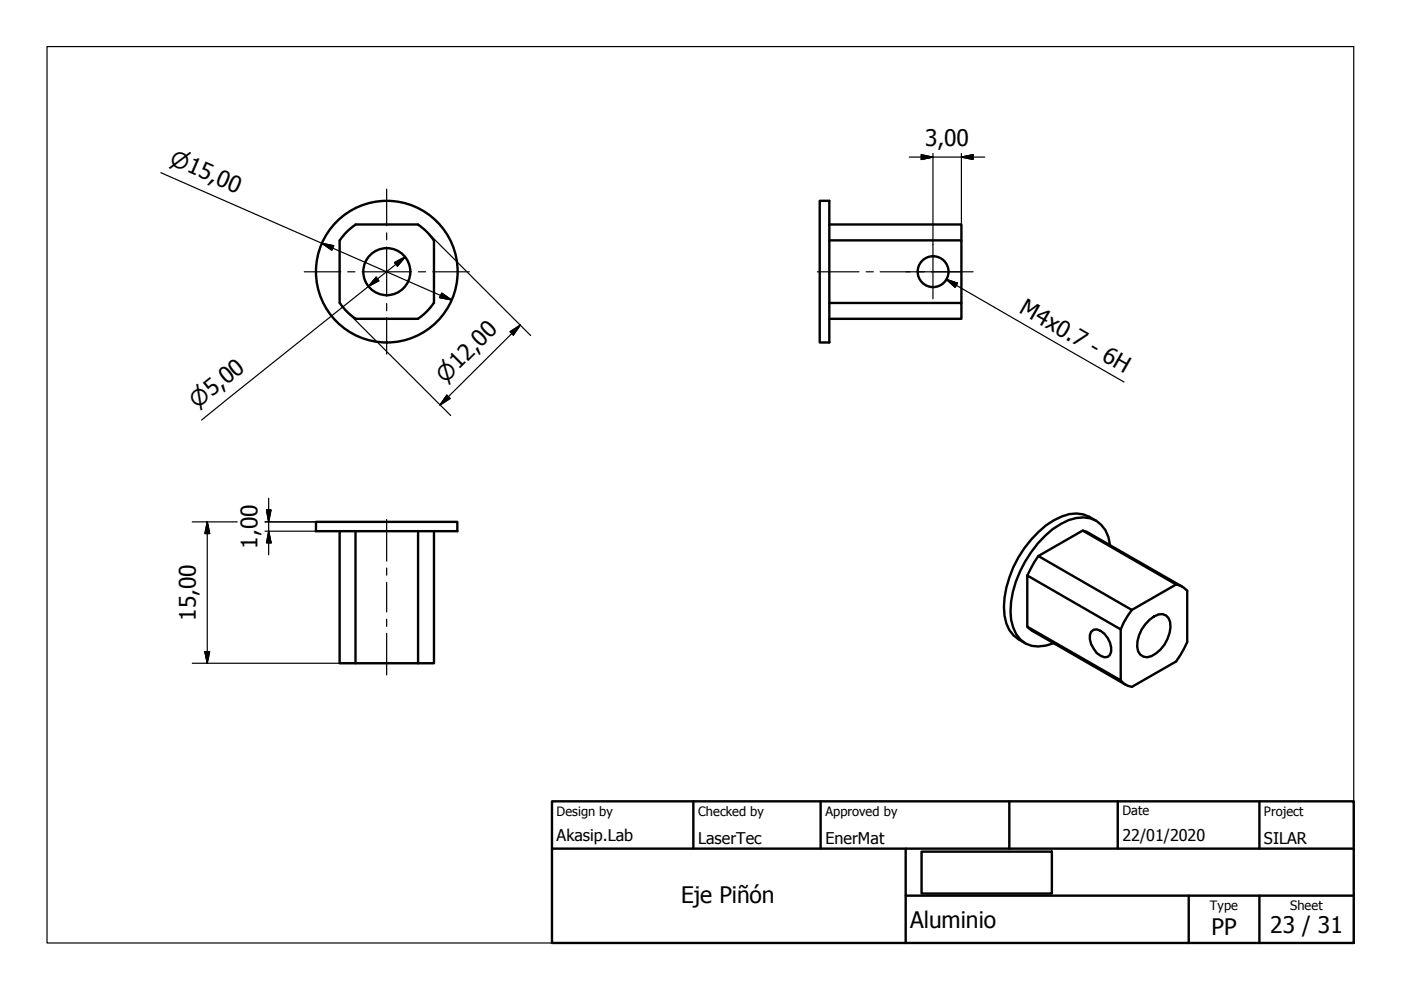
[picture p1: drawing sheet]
<svg xmlns="http://www.w3.org/2000/svg" width="297mm" height="210mm" viewBox="0 0 297 210" stroke-linecap="round" stroke-linejoin="round" font-family="sans-serif">
<!-- layer: Visible (ISO) -->
<g fill="none" stroke="#000" stroke-width=".51">
<path d="M72 51v13.2M72 51l1.3-1.6 2.1-1.8h13.2l2.1 1.8 1.3 1.6M92 51v13.2M173.8 42.6h2v30h-2zM175.8 51h28v13.2M175.8 47.6h28v3.4M72 64.2l1.8 2.1 1.6 1.3h13.2l2.1-1.8 1.3-1.6M175.8 64.2h28v3.4h-28M67 110.7h30v1.9h-30zM72 112.6v28h3.4v-28M88.6 112.6v28h-13.2M92 112.6v28h-3.4"/>
<path d="M220.2 117.9l-.9 1.3-1.5 2.8M220.2 117.9l9.4-5.4 19.8 11.4-9.4 5.4zM229.6 112.5l1.2 .5 19.8 11.4M232.3 110.4a6.9 6.9 0 0 0-7.2-.9 20.9 20.9 0 0 0-10.3 10.8 17.5 17.5 0 0 0-1.4 11.9 6.8 6.8 0 0 0 4 4.2M235.3 115.5a5.9 5.9 0 0 0-7.1-5.7 16.2 16.2 0 0 0-9.6 7.3 21.5 21.5 0 0 0-4.2 14.3 6.4 6.4 0 0 0 4.4 5.5l1.4 .2 1.5-.2 1.7-.5M217.8 132.9l1.1 .9 19.8 11.4M217.8 122l19.8 11.4v10.8l-19.8-11.3zM231.3 134l.6-.5a2.94 2.94 0 0 1 2.9 1.7 3.7 3.7 0 0 1 .5 3.6l-.5 .5a2.94 2.94 0 0 1-2.9-1.7 3.5 3.5 0 0 1-.6-3.6zM240 129.3l-1.7 2.7-.7 1.4M243.7 131.4l1-.7a2.05 2.05 0 0 1 3.4 1.2 7 7 0 0 1-4.8 7.5 2.08 2.08 0 0 1-2.2-2.3 7.4 7.4 0 0 1 2.6-5.7zM249.4 123.9l.9 .3 1.4 1.1v10.8l-1.4 2.8-.9 1.3-9.4 5.4-1.7-.7-.7-.7"/>
<circle cx="82" cy="57.6" r="5"/>
<circle cx="82" cy="57.6" r="15"/>
<circle cx="197.8" cy="57.6" r="3.3"/>
</g>
<!-- layer: Sketch Geometry (ISO) -->
<path d="M10 9.9h277v190h-277z" fill="none" stroke="#000" stroke-width=".25"/>
<!-- layer: Title (ISO) -->
<path d="M117 169.9h170v30h-170zM117 179.9h170M147 169.9v10M174 169.9v10M192 179.9v20M214 169.9v10M237 169.9v10M267 169.9v10M192 189.9h95M195.4 180.6h27.6v8.9h-27.6zM252 189.9v10M267 189.9v10" fill="none" stroke="#000" stroke-width=".51"/>
<!-- layer: Centerline (ISO) -->
<path d="M173.3 57.6h8.8M183.6 57.6h1.6M186.6 57.6h6.4M194.5 57.6h1.5M197.5 57.6h8.8M82 110.1v8.9M82 120.4v1.6M82 123.5v6.3M82 131.3v1.5M82 134.3v8.8" fill="none" stroke="#000" stroke-width=".25"/>
<!-- layer: Center Mark (ISO) -->
<path d="M64.5 57.6h7.8M73.7 57.6h1.5M76.8 57.6h10.4M82 40.1v7.8M82 49.4v1.4M82 52.4v10.4M88.7 57.6h1.5M91.8 57.6h7.7M192.1 57.6h11.4M197.8 51.9v11.4M82 64.4v1.5M82 67.3v7.8" fill="none" stroke="#000" stroke-width=".25"/>
<!-- layer: Dimension (ISO) -->
<g fill="none" stroke="#000" stroke-width=".25">
<path d="M34.1 36.6l61.7 27M192.8 33.3h16M195.3 32.8l2.5 .5-2.5 .5zM197.8 32.5v19.4M203.8 33.3l2.5-.5v1zM203.8 32.5v15.1M68.3 51.6l2.4 .5-.3 1zM79.8 58.8l.5 .7-2.2 1.2zM83.6 55.7l2.3-1.2-1.6 1.9zM85.9 54.5l-43.2 34.6M90.5 49.1l8.4 8.4M99.1 57.7l13.4 13.5"/>
<path d="M73.5 66.1l8.4 8.4M82.1 74.6l13.5 13.5M93.7 62.1l2.1 1.5-2.6-.5zM108.1 70.3l2.2-1.4-1.5 2.1zM110.3 68.9l-17 17M94.7 83.8l.7 .7-2.1 1.4zM40.8 110.7h9.5M43.9 110.7l.5 2.4h-1zM43.9 110.7v29.9M56.2 112.6h10.8M56.2 110.7h10.8M56.5 108.1h1l-.5 2.6z"/>
<path d="M57 112.6l.5 2.5h-1zM57 105.6v12M43.4 138.1h1l-.5 2.5zM40.8 140.6h34.6"/>
</g>
<g fill="#000" stroke="#000" stroke-width=".25">
<path d="M195.3 33.8l2.5-.5zM195.3 32.8l2.5 .5-2.5 .5zM203.8 33.3l2.5-.5zM203.8 33.3l2.5-.5v1zM68.3 51.6l2.4 .5zM68.3 51.6l2.4 .5-.3 1zM79.8 58.8l-1.7 1.9zM79.8 58.8l.5 .7-2.2 1.2zM85.9 54.5l-1.6 1.9zM83.6 55.7l2.3-1.2-1.6 1.9zM93.2 63.1l2.6 .5zM93.7 62.1l2.1 1.5-2.6-.5z"/>
<path d="M110.3 68.9l-1.5 2.1zM108.1 70.3l2.2-1.4-1.5 2.1zM94.7 83.8l-1.4 2.1zM94.7 83.8l.7 .7-2.1 1.4zM43.9 110.7l.5 2.4zM43.9 110.7l.5 2.4h-1zM56.5 108.1l.5 2.6zM56.5 108.1h1l-.5 2.6zM57 112.6l.5 2.5zM57 112.6l.5 2.5h-1zM43.4 138.1l.5 2.5zM43.4 138.1h1l-.5 2.5z"/>
</g>
<!-- layer: Symbol (ISO) -->
<path d="M200.6 59.2l2.4 .8-.5 .9zM200.6 59.2l37.7 21.8" fill="none" stroke="#000" stroke-width=".25"/>
<path d="M200.6 59.2l2.4 .8zM200.6 59.2l2.4 .8-.5 .9z" fill="#000" stroke="#000" stroke-width=".25"/>
<g font-size="4.8">
<text x="196.2" y="30.9">3,00</text>
<text x="215.9" y="66.2" transform="rotate(30 215.9 66.2)">M4x0.7 - 6H</text>
<text x="54.6" y="116.3" transform="rotate(-90 54.6 116.3)">1,00</text>
<text x="41.5" y="131.6" transform="rotate(-90 41.5 131.6)">15,00</text>
<text x="144.4" y="191.4">Eje Piñón</text>
<text x="193" y="196.7">Aluminio</text>
<text x="269.3" y="197.8">23 / 31</text>
<text x="256.9" y="198.2">PP</text>
</g>
<g font-size="4.6">
<text x="35.8" y="34.7" transform="rotate(24 35.8 34.7)">⌀15,00</text>
<text x="94.5" y="81.3" transform="rotate(-45 94.5 81.3)">⌀12,00</text>
<text x="41.8" y="86.7" transform="rotate(-39 41.8 86.7)">⌀5,00</text>
</g>
<g font-size="3.4">
<text x="118" y="178.2">Akasip.Lab</text>
<text x="148" y="178.9">LaserTec</text>
<text x="175" y="178.9">EnerMat</text>
<text x="238" y="178.3">22/01/2020</text>
<text x="268" y="178.9">SILAR</text>
</g>
<g font-size="2.7">
<text x="118" y="173">Design by</text>
<text x="148" y="173">Checked by</text>
<text x="175" y="173">Approved by</text>
<text x="238" y="172.9">Date</text>
<text x="268" y="172.9">Project</text>
<text x="256.5" y="192.9">Type</text>
<text x="273.6" y="193">Sheet</text>
</g>
</svg>
